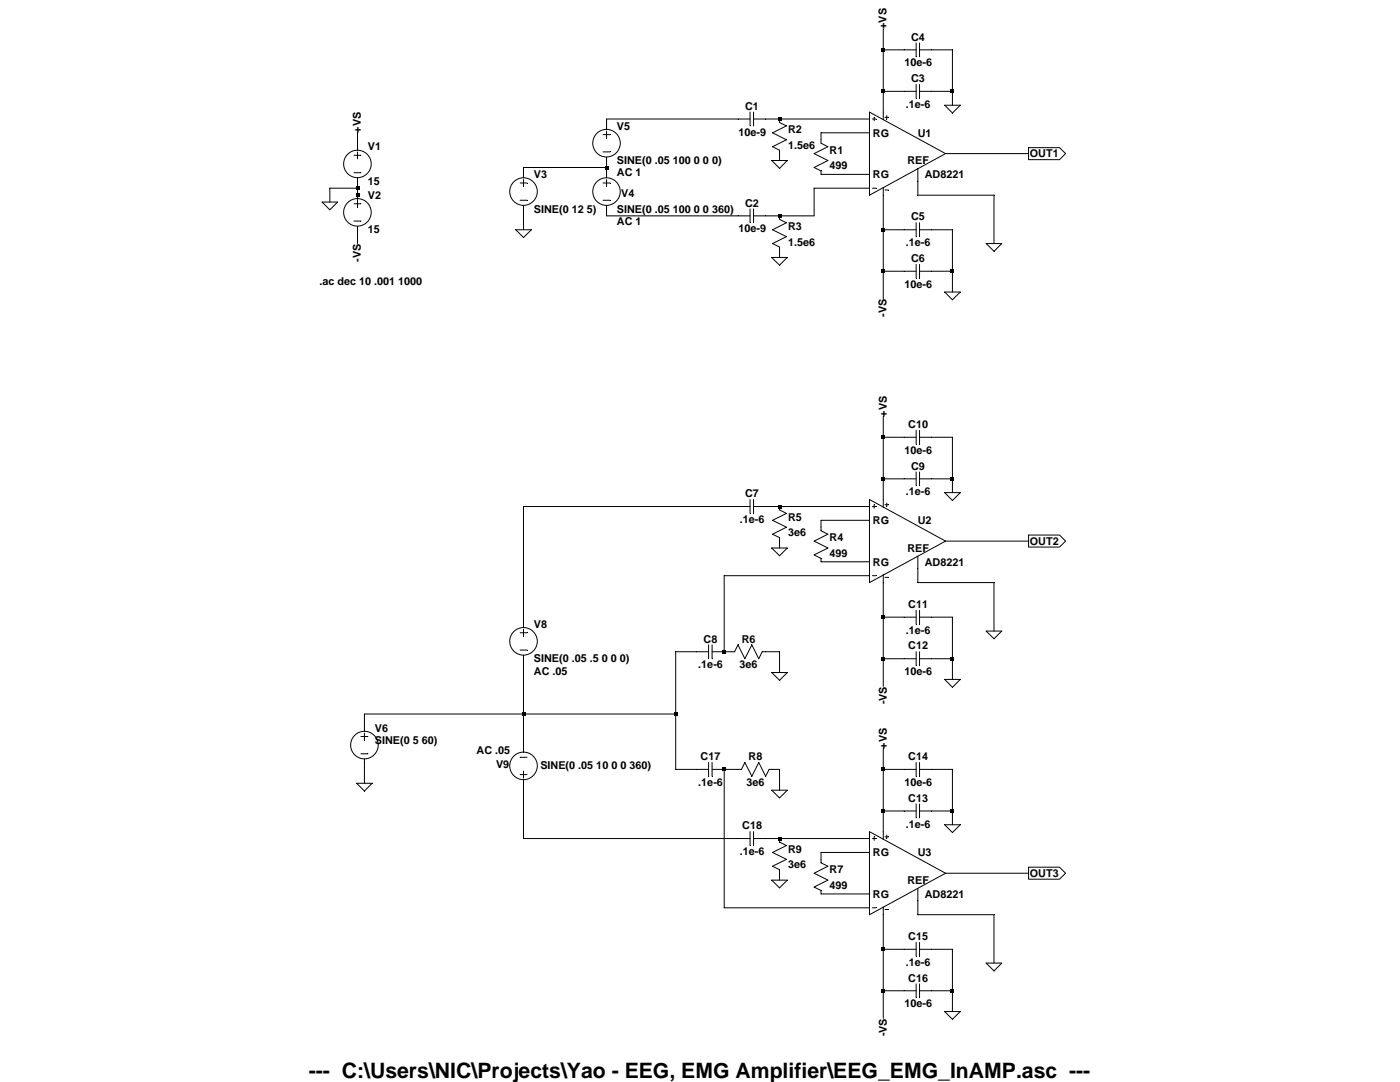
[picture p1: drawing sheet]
<svg xmlns="http://www.w3.org/2000/svg" width="279mm" height="216mm" viewBox="0 0 279 216" stroke-linecap="round" stroke-linejoin="round" font-family="sans-serif">
<g fill="none" stroke="#000" stroke-width=".2">
<path d="M176.3 5.8v18.1M176.3 18.2h6.5M176.3 9.9h6.5M182.8 8.6v2.7M182.8 16.8v2.8M183.5 18.2h6.6M183.5 8.6v2.7M183.5 16.8v2.8M183.5 9.9h6.6v11.1M70.7 31h1.3M70.7 34.5h1.3M71.4 37.5h-5.6v2.8"/>
<path d="M71.4 26.5v3.5M71.4 30.3v1.4M71.4 35.5v5.9M103.8 36.5h1.4M103.8 40h1.4M104.5 35.8v1.4M120.4 36.5h1.4M120.4 40h1.4M120.4 26.9h1.4M120.4 30.3h1.4M121.1 33.4h-16.6v2.1M121.1 26.2v1.3"/>
<path d="M121.1 31.3v4.2M121.1 35.8v1.4M149.7 23.7h-28.6v2.1M149.7 22.4v2.7M150.4 23.7h23.1M150.4 22.4v2.7M154 32h3.1l-1.5 1.6zM155.6 23.7v.7l1.4 .7-2.8 1.4 2.8 1.4-2.8 1.4 1.4 .7v2M173.5 22.4l15.2 8.2-15.2 8.3zM173.5 37.5h-11v5.6h-12.1M173.5 26.5h-9.6v2.1l1.3 .7-2.7 1.3 2.7 1.4-2.7 1.4 1.4 .7v.7h9.6M174.1 37.5h.7"/>
<path d="M174.1 23.7h.7M174.5 23.4v.7M176.3 37.4v22.2M176.6 23.4h.7M176.6 37.9h.7M177 23.1v.6M183.2 33.7v5.2h15.2v9.7M188.5 21h3.1l-1.5 1.5zM188.7 30.6h16.6M205.3 29.5h6.2l1.2 1.1-1.2 1.3h-6.2zM64.3 40.3h3.1l-1.6 1.6zM70.7 40.7h1.3"/>
<path d="M70.7 44.1h1.3M71.4 45.1v3.5M102.9 45.8h3.1l-1.5 1.6zM104.5 41v4.8M121.1 41v2.1h28.6M149.7 41.7v2.7M150.4 41.7v2.7M154 51.4h3.1l-1.5 1.5zM155.6 43.1v.7l1.4 .7-2.8 1.3 2.8 1.4-2.8 1.4 1.4 .7v2.1M176.3 45.8h6.5M176.3 54.1h6.5M182.8 44.4v2.8"/>
<path d="M182.8 52.7v2.8M183.5 44.4v2.8M183.5 52.7v2.8M183.5 45.8h6.6v12.5M183.5 54.1h6.6M188.5 58.3h3.1l-1.5 1.5zM196.8 48.6h3.1l-1.5 1.5zM149.7 99.7v2.7M150.4 99.7v2.7M173.5 99.7l15.2 8.3-15.2 8.2zM176.3 83.1v18.1M176.3 95.5h6.5"/>
<path d="M176.3 87.2h6.5M182.8 85.9v2.7M182.8 94.2v2.7M183.5 85.9v2.7M183.5 94.2v2.7M183.5 95.5h6.6M183.5 87.2h6.6v11.1M188.5 98.3h3.1l-1.5 1.6zM149.7 101.1h-45.2v24.1M150.4 101.1h23.1M154 109.3h3.1l-1.5 1.6zM155.6 101.1v.6l1.4 .7-2.8 1.4 2.8 1.4-2.8 1.4 1.4 .7v2"/>
<path d="M173.5 103.8h-9.6v2.1l1.3 .7-2.7 1.4 2.7 1.3-2.7 1.4 1.4 .7v.7h9.6M173.5 114.9h-29v15.1M174.1 114.9h.7M174.1 101.1h.7M174.5 100.7v.7M176.3 114.7v22.2M176.6 100.7h.7M176.6 115.2h.7M177 100.4v.7M183.2 111v5.2h15.2v9.7M188.7 108h16.6M205.3 106.8h6.2l1.2 1.2-1.2 1.2h-6.2z"/>
<path d="M103.8 126.3h1.4M103.8 129.7h1.4M104.5 125.6v1.4M104.5 130.7v19.4M141.4 130h-6.5v23.5h6.5M141.4 128.7v2.7M142.1 130h4.5l.7-1.3 1.4 2.7 1.4-2.7 1.3 2.7 .7-1.4h3.5v4.2M142.1 128.7v2.7M154 134.2h3.1l-1.5 1.5zM176.3 123.1h6.5M176.3 131.4h6.5M182.8 121.8v2.7"/>
<path d="M182.8 130v2.8M183.5 121.8v2.7M183.5 130v2.8M183.5 123.1h6.6v12.5M183.5 131.4h6.6M188.5 135.6h3.1l-1.5 1.5zM196.8 125.9h3.1l-1.5 1.6zM71.2 156.3h3.1l-1.6 1.5zM72 147h1.4M72 150.4h1.4M72.7 146.3v1.4M72.7 151.4v4.9"/>
<path d="M103.8 154.6h1.4M103.8 151.1h1.4M104.5 153.9v1.4M104.5 155.6v11.7h45.2M134.9 142.5h-62.2v3.4M141.4 152.1v2.8M142.1 153.5h5.9l.7-1.4 1.4 2.8 1.3-2.8 1.4 2.8 .7-1.4h2.1v4.2M142.1 152.1v2.8M144.5 153.5v27.6h29M154 157.7h3.1l-1.5 1.5zM176.3 149.4v18.1M176.3 153.5h6.5"/>
<path d="M182.8 152.1v2.8M183.5 152.1v2.8M183.5 153.5h6.6v11.1M149.7 165.9v2.8M150.4 165.9v2.8M150.4 167.3h23.1M154 175.6h3.1l-1.5 1.6zM155.6 167.3v.7l1.4 .7-2.8 1.4 2.8 1.4-2.8 1.3 1.4 .7v2.1M173.5 165.9l15.2 8.3-15.2 8.3zM173.5 170.1h-9.6v2.1l1.3 .6-2.7 1.4 2.7 1.4-2.7 1.4 1.4 .7v.7h9.6M174.1 167.3h.7M174.5 167v.7"/>
<path d="M176.3 161.8h6.5M176.6 167h.7M177 166.6v.7M182.8 160.4v2.8M183.2 177.2v5.3h15.2v9.7M183.5 160.4v2.8M183.5 161.8h6.6M188.5 164.6h3.1l-1.5 1.5zM188.7 174.2h16.6M205.3 173h6.2l1.2 1.2-1.2 1.2h-6.2zM174.1 181.1h.7M176.3 181v22.2"/>
<path d="M176.3 189.4h6.5M176.3 197.7h6.5M176.6 181.5h.7M182.8 188v2.8M182.8 196.3v2.8M183.5 188v2.8M183.5 196.3v2.8M183.5 189.4h6.6v12.4M183.5 197.7h6.6M196.8 192.2h3.1l-1.5 1.5zM188.5 201.8h3.1l-1.5 1.6z"/>
<circle cx="71.3" cy="32.7" r="2.75"/>
<circle cx="104.5" cy="38.2" r="2.75"/>
<circle cx="121" cy="38.2" r="2.75"/>
<circle cx="121" cy="28.6" r="2.75"/>
<circle cx="71.3" cy="42.4" r="2.75"/>
<circle cx="104.5" cy="128" r="2.75"/>
<circle cx="72.7" cy="148.7" r="2.75"/>
<circle cx="104.5" cy="152.8" r="2.75"/>
</g>
<g fill="#000">
<path d="M175.9 9.6h.7v.7h-.7zM175.9 17.9h.7v.7h-.7zM189.7 17.9h.7v.7h-.7zM71 37.2h.7v.7h-.7zM71 38.6h.7v.7h-.7zM120.7 33.1h.7v.7h-.7zM155.2 23.4h.7v.7h-.7zM155.2 42.7h.7v.7h-.7zM175.9 45.5h.7v.7h-.7zM175.9 53.8h.7v.7h-.7zM189.7 53.8h.7v.7h-.7zM175.9 86.9h.7v.7h-.7z"/>
<path d="M175.9 95.2h.7v.7h-.7zM189.7 95.2h.7v.7h-.7zM155.2 100.7h.7v.7h-.7zM144.2 129.7h.7v.7h-.7zM175.9 122.8h.7v.7h-.7zM175.9 131.1h.7v.7h-.7zM189.7 131.1h.7v.7h-.7zM104.1 142.1h.7v.7h-.7zM134.5 142.1h.7v.7h-.7zM144.2 153.2h.7v.7h-.7zM175.9 153.2h.7v.7h-.7zM155.2 167h.7v.7h-.7z"/>
<path d="M175.9 161.5h.7v.7h-.7zM189.7 161.5h.7v.7h-.7zM175.9 189.1h.7v.7h-.7zM175.9 197.4h.7v.7h-.7zM189.7 197.4h.7v.7h-.7z"/>
</g>
<text font-size="4.2" x="61.6" y="215.1">--- C:\Users\NIC\Projects\Yao - EEG, EMG Amplifier\EEG_EMG_InAMP.asc ---</text>
<g font-size="2.2">
<text x="177" y="5.8" transform="rotate(-90 177 5.8)">+VS</text>
<text x="181.8" y="8.1">C4</text>
<text x="180.5" y="13.3">10e-6</text>
<text x="181.8" y="16.4">C3</text>
<text x="148.7" y="21.9">C1</text>
<text x="180.8" y="21.5">.1e-6</text>
<text x="72" y="26.5" transform="rotate(-90 72 26.5)">+VS</text>
<text x="123.1" y="25.9">V5</text>
<text x="147.4" y="27.1">10e-9</text>
<text x="157.3" y="26.6">R2</text>
<text x="157.3" y="29.7">1.5e6</text>
<text x="174.2" y="27.2">RG</text>
<text x="183.2" y="27.2">U1</text>
<text x="73.4" y="30">V1</text>
<text x="106.6" y="35.5">V3</text>
<text x="123.1" y="35.2">AC 1</text>
<text x="123.1" y="32.8">SINE(0 .05 100 0 0 0)</text>
<text x="165.6" y="30.7">R1</text>
<text x="165.6" y="33.8">499</text>
<text x="174.2" y="35.5">RG</text>
<text x="181.1" y="32.8">REF</text>
<text x="184.6" y="35.5">AD8221</text>
<text x="205.5" y="31.4">OUT1</text>
<text x="73.4" y="36.9">15</text>
<text x="73.4" y="39.7">V2</text>
<text x="124" y="39.2">V4</text>
<text x="148.7" y="41.2">C2</text>
<text x="73.4" y="46.6">15</text>
<text x="106.6" y="42.4">SINE(0 12 5)</text>
<text x="123.1" y="44.9">AC 1</text>
<text x="123.1" y="42.4">SINE(0 .05 100 0 0 360)</text>
<text x="147.4" y="46.4">10e-9</text>
<text x="157.3" y="45.9">R3</text>
<text x="181.8" y="44">C5</text>
<text x="72" y="52.2" transform="rotate(-90 72 52.2)">-VS</text>
<text x="157.3" y="49">1.5e6</text>
<text x="180.8" y="49.1">.1e-6</text>
<text x="181.8" y="52.3">C6</text>
<text x="63.8" y="56.9">.ac dec 10 .001 1000</text>
<text x="180.5" y="57.4">10e-6</text>
<text x="177" y="63.2" transform="rotate(-90 177 63.2)">-VS</text>
<text x="177" y="83.1" transform="rotate(-90 177 83.1)">+VS</text>
<text x="181.3" y="85.4">C10</text>
<text x="180.5" y="90.6">10e-6</text>
<text x="181.8" y="93.7">C9</text>
<text x="148.7" y="99.2">C7</text>
<text x="180.8" y="98.8">.1e-6</text>
<text x="147.7" y="104.4">.1e-6</text>
<text x="157.3" y="103.9">R5</text>
<text x="157.3" y="107">3e6</text>
<text x="174.2" y="104.6">RG</text>
<text x="183.2" y="104.6">U2</text>
<text x="165.6" y="108">R4</text>
<text x="165.6" y="111.1">499</text>
<text x="174.2" y="112.8">RG</text>
<text x="181.1" y="110.1">REF</text>
<text x="184.6" y="112.8">AD8221</text>
<text x="205.5" y="108.7">OUT2</text>
<text x="106.6" y="125.3">V8</text>
<text x="181.3" y="121.3">C11</text>
<text x="140.4" y="128.2">C8</text>
<text x="148" y="128.2">R6</text>
<text x="180.8" y="126.4">.1e-6</text>
<text x="181.3" y="129.6">C12</text>
<text x="106.6" y="134.6">AC .05</text>
<text x="106.6" y="132.2">SINE(0 .05 .5 0 0 0)</text>
<text x="139.4" y="133.4">.1e-6</text>
<text x="147.6" y="133.4">3e6</text>
<text x="180.5" y="134.7">10e-6</text>
<text x="177" y="140.5" transform="rotate(-90 177 140.5)">-VS</text>
<text x="74.8" y="148.4">SINE(0 5 60)</text>
<text x="74.8" y="146">V6</text>
<text x="177" y="149.4" transform="rotate(-90 177 149.4)">+VS</text>
<text x="95.1" y="150.4">AC .05</text>
<text x="99" y="153.3">V9</text>
<text x="107.8" y="153.4">SINE(0 .05 10 0 0 360)</text>
<text x="139.8" y="151.7">C17</text>
<text x="149.4" y="151.7">R8</text>
<text x="181.3" y="151.7">C14</text>
<text x="139.4" y="156.8">.1e-6</text>
<text x="149" y="156.8">3e6</text>
<text x="180.5" y="156.8">10e-6</text>
<text x="181.3" y="160">C13</text>
<text x="148.1" y="165.5">C18</text>
<text x="180.8" y="165.1">.1e-6</text>
<text x="147.7" y="170.6">.1e-6</text>
<text x="157.3" y="170.1">R9</text>
<text x="157.3" y="173.2">3e6</text>
<text x="174.2" y="170.8">RG</text>
<text x="183.2" y="170.8">U3</text>
<text x="165.6" y="174.3">R7</text>
<text x="165.6" y="177.4">499</text>
<text x="174.2" y="179.1">RG</text>
<text x="181.1" y="176.4">REF</text>
<text x="184.6" y="179.1">AD8221</text>
<text x="205.5" y="175">OUT3</text>
<text x="181.3" y="187.6">C15</text>
<text x="180.8" y="192.7">.1e-6</text>
<text x="181.3" y="195.9">C16</text>
<text x="180.5" y="201">10e-6</text>
<text x="177" y="206.8" transform="rotate(-90 177 206.8)">-VS</text>
</g>
</svg>
